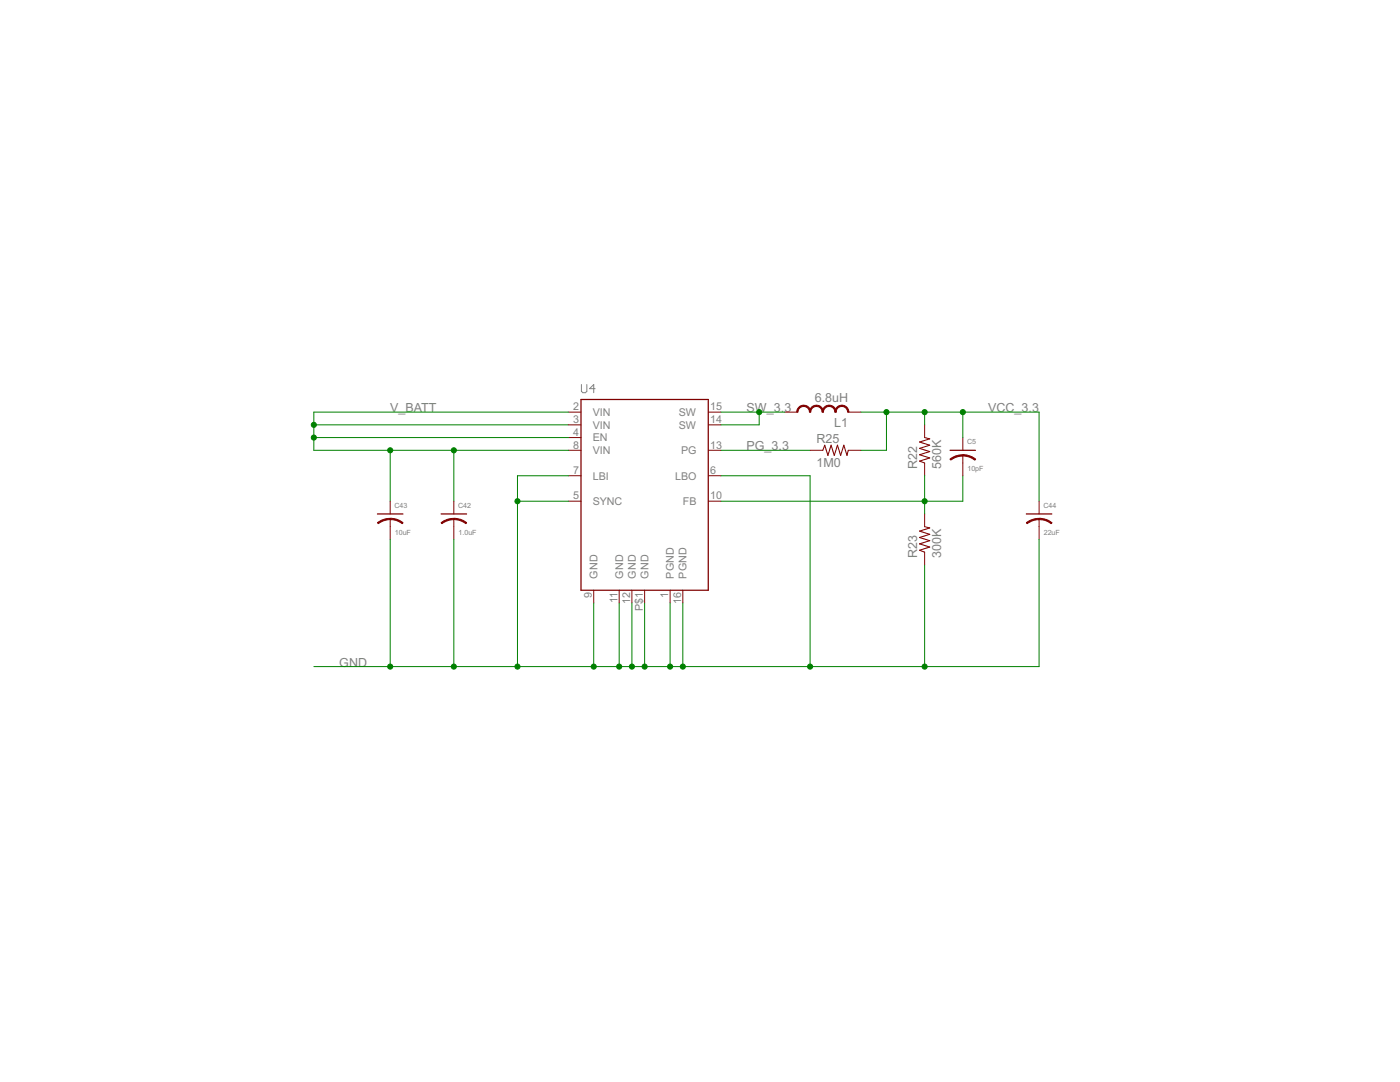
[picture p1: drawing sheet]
<svg xmlns="http://www.w3.org/2000/svg" width="279mm" height="216mm" viewBox="0 0 279 216" stroke-linecap="round" stroke-linejoin="round" font-family="sans-serif">
<g fill="#808080" stroke="#808080" stroke-width=".2">
<path d="M116 76.7v1.4z"/>
<path d="M116 78.1l.3 .3z"/>
<path d="M116.3 78.4h.5z"/>
<path d="M117.1 78.1l-.3 .3z"/>
<path d="M117.1 76.7v1.4z"/>
<path d="M118.5 76.7v1.7z"/>
<path d="M118.5 76.7l-.8 .9z"/>
<path d="M117.7 77.6h1.1z"/>
</g>
<g fill="#800000" stroke="#800000" stroke-width=".2">
<path d="M141.4 84.8h2.5z"/>
<path d="M113.4 87.3h2.6z"/>
<path d="M118.5 117.8v2.5z"/>
<path d="M141.4 94.9h2.5z"/>
<path d="M113.4 100h2.6z"/>
<path d="M141.4 100h2.5z"/>
<path d="M113.4 82.2h2.6z"/>
<path d="M113.4 84.8h2.6z"/>
<path d="M141.4 89.9h2.5z"/>
<path d="M123.6 117.8v2.5z"/>
<path d="M141.4 82.2h2.5z"/>
<path d="M126.1 117.8v2.5z"/>
<path d="M128.7 117.8v2.5z"/>
<path d="M136.3 117.8v2.5z"/>
<path d="M113.4 89.9h2.6z"/>
<path d="M133.7 117.8v2.5z"/>
<path d="M113.4 94.9h2.6z"/>
<path d="M90.6 103.6v1.5z"/>
<path d="M90.6 100v2.6z"/>
<path d="M90.6 105.1v2.5z"/>
<path d="M77.9 103.6v1.5z"/>
<path d="M77.9 100v2.6z"/>
<path d="M77.9 105.1v2.5z"/>
<path d="M207.4 103.6v1.5z"/>
<path d="M207.4 100v2.6z"/>
<path d="M207.4 105.1v2.5z"/>
<path d="M169.3 89.9h2.5z"/>
<path d="M161.7 89.9h2.5z"/>
<path d="M169.3 82.2h2.5z"/>
<path d="M156.6 82.2h2.5z"/>
<path d="M184.5 84.8v2.5z"/>
<path d="M184.5 92.4v2.5z"/>
<path d="M184.5 102.6v2.5z"/>
<path d="M184.5 110.2v2.5z"/>
<path d="M192.2 90.9v1.5z"/>
<path d="M192.2 87.3v2.6z"/>
<path d="M192.2 92.4v2.5z"/>
<path d="M90.6 103.4h.2a3.9 3.9 0 0 1 2.3 .9l-.1 .2-1.4-.7-1-.1z" fill-rule="evenodd"/>
<path d="M88 104.3l1.2-.6 1.4-.3v.3l-1 .1-1.4 .7z" fill-rule="evenodd"/>
<path d="M77.9 103.4h.2a3.9 3.9 0 0 1 2.3 .9l-.1 .2-1.4-.7-1-.1z" fill-rule="evenodd"/>
<path d="M75.3 104.3l1.2-.6 1.4-.3v.3l-1 .1-1.4 .7z" fill-rule="evenodd"/>
<path d="M207.4 103.4h.2a3.9 3.9 0 0 1 2.4 .9l-.2 .2-1.4-.7-1-.1z" fill-rule="evenodd"/>
<path d="M204.8 104.3l1.2-.6 1.4-.3v.3l-1 .1-1.4 .7z" fill-rule="evenodd"/>
<path d="M159.4 81.3l.5-.4h.5v.2l-.7 .2-.3 .4-.1 .5h-.3l.1-.4z" fill-rule="evenodd"/>
<path d="M160.4 80.9a1.37 1.37 0 0 1 1.4 1.3h-.3l-.1-.5-.3-.4-.7-.2z" fill-rule="evenodd"/>
<path d="M161.9 81.3l.6-.4h.4v.2l-.7 .2-.3 .4-.1 .5h-.3l.1-.4z" fill-rule="evenodd"/>
<path d="M162.9 80.9a1.37 1.37 0 0 1 1.4 1.3h-.2l-.4-.9-.8-.2z" fill-rule="evenodd"/>
<path d="M164.5 81.3l.5-.4h.5v.2l-.7 .2-.4 .4-.1 .5h-.2v-.4z" fill-rule="evenodd"/>
<path d="M165.5 80.9a1.37 1.37 0 0 1 1.4 1.3h-.3l-.1-.5-.3-.4-.7-.2z" fill-rule="evenodd"/>
<path d="M167 81.3l.6-.4h.4v.2l-.7 .2-.3 .4-.1 .5h-.3l.1-.4z" fill-rule="evenodd"/>
<path d="M168 80.9a1.37 1.37 0 0 1 1.4 1.3h-.2l-.2-.5-.3-.4-.7-.2z" fill-rule="evenodd"/>
<path d="M192.2 90.7l1.3 .3 1.2 .6-.2 .2-.8-.5-1.5-.3z" fill-rule="evenodd"/>
<path d="M189.6 91.6l1.2-.6 1.4-.3v.3l-1.1 .1-1.3 .7z" fill-rule="evenodd"/>
</g>
<g fill="#800000" stroke="#800000" stroke-width=".25">
<path d="M116 79.7h25.4z"/>
<path d="M141.4 79.7v38.1z"/>
<path d="M116 117.8h25.4z"/>
<path d="M116 79.7v38.1z"/>
<path d="M88 102.6h5.1z"/>
<path d="M75.3 102.6h5.1z"/>
<path d="M204.8 102.6h5.1z"/>
<path d="M189.6 89.9h5.1z"/>
</g>
<g fill="#800000" stroke="#800000" stroke-width=".21">
<path d="M164.6 88.8l-.4 1.1z"/>
<path d="M164.6 88.8l.6 2.1z"/>
<path d="M165.9 88.8l-.7 2.1z"/>
<path d="M165.9 88.8l.6 2.1z"/>
<path d="M167.1 88.8l-.6 2.1z"/>
<path d="M167.1 88.8l.7 2.1z"/>
<path d="M168.4 88.8l-.6 2.1z"/>
<path d="M168.4 88.8l.6 2.1z"/>
<path d="M169.3 89.9l-.3 1z"/>
<path d="M183.5 92l1 .4z"/>
<path d="M183.5 92l2-.6z"/>
<path d="M183.5 90.7l2 .7z"/>
<path d="M183.5 90.7l2-.6z"/>
<path d="M183.5 89.5l2 .6z"/>
<path d="M183.5 89.5l2-.7z"/>
<path d="M183.5 88.2l2 .6z"/>
<path d="M183.5 88.2l2-.6z"/>
<path d="M184.5 87.3l1 .3z"/>
<path d="M183.5 109.8l1 .4z"/>
<path d="M183.5 109.8l2-.6z"/>
<path d="M183.5 108.5l2 .7z"/>
<path d="M183.5 108.5l2-.6z"/>
<path d="M183.5 107.3l2 .6z"/>
<path d="M183.5 107.3l2-.7z"/>
<path d="M183.5 106l2 .6z"/>
<path d="M183.5 106l2-.7z"/>
<path d="M184.5 105.1l1 .2z"/>
</g>
<g fill="#008000" stroke="#008000" stroke-width=".2">
<path d="M62.6 82.2h50.8z"/>
<path d="M62.6 82.2v2.6z"/>
<path d="M62.6 84.8v2.5z"/>
<path d="M62.6 87.3v2.6z"/>
<path d="M62.6 84.8h50.8z"/>
<path d="M62.6 87.3h50.8z"/>
<path d="M90.6 89.9h22.8z"/>
<path d="M77.9 89.9h12.7z"/>
<path d="M62.6 89.9h15.3z"/>
<path d="M90.6 89.9v10.1z"/>
<path d="M77.9 89.9v10.1z"/>
<path d="M143.9 89.9h17.8z"/>
<path d="M143.9 82.2h7.6z"/>
<path d="M151.5 82.2v2.6z"/>
<path d="M143.9 84.8h7.6z"/>
<path d="M151.5 82.2h5.1z"/>
<path d="M207.4 82.2v17.8z"/>
<path d="M171.8 82.2h5.1z"/>
<path d="M176.9 82.2h7.6z"/>
<path d="M184.5 82.2h7.7z"/>
<path d="M192.2 82.2h15.2z"/>
<path d="M171.8 89.9h5.1z"/>
<path d="M176.9 82.2v7.7z"/>
<path d="M184.5 82.2v2.6z"/>
<path d="M192.2 82.2v5.1z"/>
<path d="M118.5 120.3v12.7z"/>
<path d="M118.5 133h5.1z"/>
<path d="M123.6 133h2.5z"/>
<path d="M126.1 133h2.6z"/>
<path d="M128.7 133h5z"/>
<path d="M133.7 133h2.6z"/>
<path d="M136.3 120.3v12.7z"/>
<path d="M133.7 120.3v12.7z"/>
<path d="M128.7 120.3v12.7z"/>
<path d="M126.1 120.3v12.7z"/>
<path d="M123.6 120.3v12.7z"/>
<path d="M103.3 133h15.2z"/>
<path d="M90.6 133h12.7z"/>
<path d="M90.6 107.6v25.4z"/>
<path d="M103.3 100h10.1z"/>
<path d="M103.3 100v33z"/>
<path d="M143.9 94.9h17.8z"/>
<path d="M161.7 94.9v38.1z"/>
<path d="M77.9 133h12.7z"/>
<path d="M77.9 107.6v25.4z"/>
<path d="M62.6 133h15.3z"/>
<path d="M136.3 133h25.4z"/>
<path d="M161.7 133h22.8z"/>
<path d="M184.5 133h22.9z"/>
<path d="M207.4 107.6v25.4z"/>
<path d="M103.3 94.9h10.1z"/>
<path d="M103.3 94.9v5.1z"/>
<path d="M184.5 112.7v20.3z"/>
<path d="M184.5 94.9v5.1z"/>
<path d="M184.5 100v2.6z"/>
<path d="M143.9 100h40.6z"/>
<path d="M184.5 100h7.7z"/>
<path d="M192.2 94.9v5.1z"/>
<circle cx="62.6" cy="84.8" r=".51"/>
<circle cx="62.6" cy="87.3" r=".51"/>
<circle cx="90.6" cy="89.9" r=".51"/>
<circle cx="77.9" cy="89.9" r=".51"/>
<circle cx="151.5" cy="82.2" r=".51"/>
<circle cx="176.9" cy="82.2" r=".51"/>
<circle cx="184.5" cy="82.2" r=".51"/>
<circle cx="192.2" cy="82.2" r=".51"/>
<circle cx="118.5" cy="133" r=".51"/>
<circle cx="133.7" cy="133" r=".51"/>
<circle cx="128.7" cy="133" r=".51"/>
<circle cx="126.1" cy="133" r=".51"/>
<circle cx="123.6" cy="133" r=".51"/>
<circle cx="103.3" cy="133" r=".51"/>
<circle cx="90.6" cy="133" r=".51"/>
<circle cx="77.9" cy="133" r=".51"/>
<circle cx="136.3" cy="133" r=".51"/>
<circle cx="161.7" cy="133" r=".51"/>
<circle cx="103.3" cy="100" r=".51"/>
<circle cx="184.5" cy="133" r=".51"/>
<circle cx="184.5" cy="100" r=".51"/>
</g>
<g font-size="2.8" fill="#808080">
<text x="77.9" y="82.2">V_BATT</text>
<text x="149" y="82.2">SW_3.3</text>
<text x="162.6" y="80.2">6.8uH</text>
<text x="197.2" y="82.2">VCC_3.3</text>
<text x="149" y="89.9">PG_3.3</text>
<text x="162.9" y="88.4">R25</text>
<text x="166.5" y="85.3">L1</text>
<text x="162.9" y="93.2">1M0</text>
<text x="183" y="93.7" transform="rotate(-90 183 93.7)">R22</text>
<text x="187.8" y="93.7" transform="rotate(-90 187.8 93.7)">560K</text>
<text x="183" y="111.4" transform="rotate(-90 183 111.4)">R23</text>
<text x="187.8" y="111.4" transform="rotate(-90 187.8 111.4)">300K</text>
<text x="67.7" y="133">GND</text>
</g>
<g font-size="2.4" fill="#808080">
<text x="114.4" y="81.9">2</text>
<text x="118.3" y="83">VIN</text>
<text x="135.5" y="83">SW</text>
<text x="141.7" y="81.9">15</text>
<text x="114.4" y="87">4</text>
<text x="114.4" y="84.4">3</text>
<text x="114.4" y="89.5">8</text>
<text x="118.3" y="88.1">EN</text>
<text x="118.3" y="85.5">VIN</text>
<text x="135.5" y="85.5">SW</text>
<text x="141.7" y="84.4">14</text>
<text x="141.7" y="89.5">13</text>
<text x="114.4" y="94.6">7</text>
<text x="118.3" y="90.6">VIN</text>
<text x="118.3" y="95.7">LBI</text>
<text x="134.7" y="95.7">LBO</text>
<text x="135.9" y="90.6">PG</text>
<text x="141.7" y="94.6">6</text>
<text x="114.4" y="99.7">5</text>
<text x="118.3" y="100.8">SYNC</text>
<text x="136.3" y="100.8">FB</text>
<text x="141.7" y="99.7">10</text>
<text x="118.1" y="119.3" transform="rotate(-90 118.1 119.3)">9</text>
<text x="119.3" y="115.4" transform="rotate(-90 119.3 115.4)">GND</text>
<text x="124.3" y="115.4" transform="rotate(-90 124.3 115.4)">GND</text>
<text x="126.9" y="115.4" transform="rotate(-90 126.9 115.4)">GND</text>
<text x="129.4" y="115.4" transform="rotate(-90 129.4 115.4)">GND</text>
<text x="133.4" y="119.3" transform="rotate(-90 133.4 119.3)">1</text>
<text x="134.5" y="115.4" transform="rotate(-90 134.5 115.4)">PGND</text>
<text x="137" y="115.4" transform="rotate(-90 137 115.4)">PGND</text>
<text x="123.2" y="120.3" transform="rotate(-90 123.2 120.3)">11</text>
<text x="125.8" y="120.5" transform="rotate(-90 125.8 120.5)">12</text>
<text x="128.3" y="121.9" transform="rotate(-90 128.3 121.9)">P$1</text>
<text x="135.9" y="120.5" transform="rotate(-90 135.9 120.5)">16</text>
</g>
<g font-size="1.6" fill="#808080">
<text x="193" y="88.7">C5</text>
<text x="193.1" y="94">10pF</text>
<text x="78.7" y="101.4">C43</text>
<text x="91.4" y="101.4">C42</text>
<text x="208.2" y="101.4">C44</text>
<text x="78.8" y="106.7">10uF</text>
<text x="91.5" y="106.7">1.0uF</text>
<text x="208.3" y="106.7">22uF</text>
</g>
</svg>
